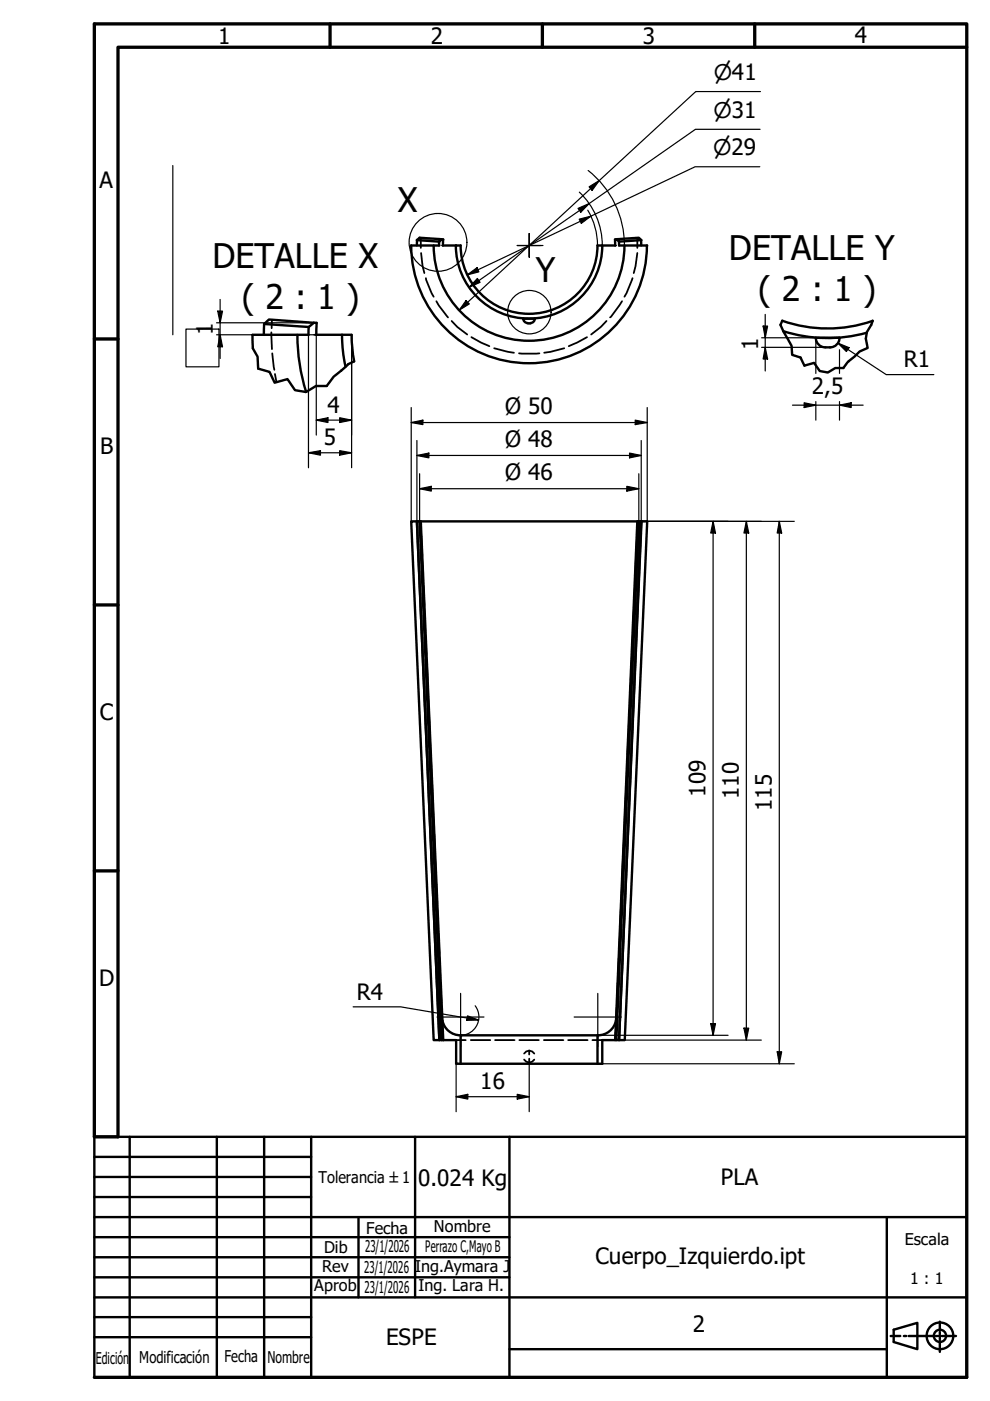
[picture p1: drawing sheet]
<svg xmlns="http://www.w3.org/2000/svg" width="210mm" height="297mm" viewBox="0 0 210 297" stroke-linecap="round" stroke-linejoin="round" font-family="sans-serif">
<!-- layer: Oculto (ISO) -->
<g fill="none" stroke="#000" stroke-width=".38">
<path d="M89.2 50.5v2.1M89.3 53.6l.3 2.8 .4 1.5M90.3 59l1.2 3.2 .4 .7M93.7 52.1h.1M93.9 52.1h.1M130.4 52.1h.1M130.6 52.1h.1M134.1 59l-1.7 3.9M135.1 53.6l-.4 2.8-.3 1.5M135.1 50.5v2.1M57.5 70.5l.2 3.5M57.7 67.8l-.1 1.8"/>
<path d="M57.7 74.9l.5 3.5M58.3 79.3l.3 1.7M66.6 71h.1M66.9 71h.2M92.5 63.9l.5 .9 2 2.5M95.8 68.1l1.2 1.2 2.1 1.6M99.9 71.5l2.1 1.1 1.8 .8M104.8 73.8l4.2 1M110 74.9h4.4M119.6 73.8l-4.2 1M124.5 71.5l-3.9 1.9M128.6 68.1l-1.2 1.2-2.1 1.6"/>
<path d="M131.9 63.9l-2.6 3.4M89.2 110.5l.1 2.1M89.3 113.7l.2 4.2M89.5 118.9l.2 4.3M134.8 118.9l-.2 4.3M135.1 113.7l-.2 4.2M135.2 110.5l-.1 2.1M89.8 124.2l.2 4.2M90 129.5l.2 4.2M90.2 134.7l.2 4.2M134.2 134.7l-.2 4.2M134.4 129.5l-.2 4.2"/>
<path d="M134.6 124.2l-.2 4.2M90.5 140l.2 4.2M90.7 145.3l.2 4.2M90.9 150.5l.2 4.2M91.1 155.8l.2 4.2M133.2 155.8l-.2 4.2M133.5 150.5l-.2 4.2M133.7 145.3l-.2 4.2M133.9 140l-.2 4.2M91.4 161l.2 4.3M91.6 166.3l.2 4.2M91.8 171.6l.2 4.2"/>
<path d="M92.1 176.8l.2 4.2M132.3 176.8l-.2 4.2M132.5 171.6l-.1 4.2M132.8 166.3l-.2 4.2M133 161l-.2 4.3M92.3 182.1l.2 4.2M92.5 187.4l.2 4.2M92.7 192.6l.2 4.2M93 197.9l.2 4.2M131.4 197.9l-.1 4.2M131.6 192.6l-.2 4.2M131.9 187.4l-.2 4.2"/>
<path d="M132.1 182.1l-.2 4.2M93.2 203.1l.1 4.3M93.4 208.4l.2 4.2M93.7 213.7v2.1M93.7 215.8l.1 .1M93.7 215.8l.1 1.5M93.8 216.2v.2M93.9 218.9v1.6M130.5 218.9l-.1 1.6M130.6 216.2v.2M130.6 215.8v.1M130.6 215.8v1.5"/>
<path d="M130.7 213.7l-.1 2.1M130.9 208.4l-.1 4.2M131.2 203.1l-.2 4.3M96.7 220.5h2M99.8 220.5h4.1M105 220.5h4.1M110.1 220.5h4.1M111.1 223.4a1.24 1.24 0 0 1 2.2 0M111.1 224.6l.5 .5 .6 .2M112.2 222.7v.9M112.2 224.5v.8M113.3 224.6l-.5 .5-.6 .2"/>
<path d="M115.3 220.5h4.1M120.5 220.5h4.1M125.6 220.5h2.1"/>
</g>
<!-- layer: Visible (ISO) -->
<g fill="none" stroke="#000" stroke-width=".51">
<path d="M87.2 52a25 25 0 0 0 25 25 25 25 0 0 0 25-25M87.2 52.1h6M88.4 50.9l.6-.5 4.7 .3-.5 .5zM88.4 50.9v1.1M91.9 52a20.2 20.2 0 0 0 20.3 20.2 20.2 20.2 0 0 0 20.2-20.2M93.1 51.2v.8M93.7 50.7l.3 .1M93.9 52.1h3.8M94 50.7l-.1 1.3M96.6 52a15.5 15.5 0 0 0 15.6 15.5 15.5 15.5 0 0 0 15.5-15.5M97.7 52a14.5 14.5 0 0 0 14.5 14.5 14.5 14.5 0 0 0 14.5-14.5M130.4 50.8v1.2l-3.7 .1"/>
<path d="M130.7 50.7l4.7-.3 .6 .5-4.7 .3zM130.7 50.7l-.3 .1M131.2 51.2l.1 .8M131.3 52.1h5.9M135.9 50.9l.1 1.1M53.5 71l.1 2.8M53.5 71h11.9M56 68.7l-.1 2.3M63.1 71a40.5 40.5 0 0 0 1.8 12.1M65.4 69.3v1.7M66.5 68.4l-9.5-.7-1 1 9.5 .6M66.5 68.4h.6"/>
<path d="M66.5 68.4l-1 .9M67.1 71h7.4M67.1 68.5v2.5M72.5 71a31 31 0 0 0 .8 6.8M74.5 71l.2 2.8 .4 2.8M111.9 68.5a.99 .99 0 0 1-1-1h2.5a.99 .99 0 0 1-1 1M112 68.6h.5M165.9 68a29 29 0 0 0 19.1 0M166.1 70.2a31 31 0 0 0 17.7 .3M173 71.6a2 2 0 0 0 2 2M173 71.6h5M175 73.6h1"/>
<path d="M178 71.6a2 2 0 0 1-2 2M87.2 110.5h1.2l4.8 110h-1.3zM88.4 110.5l4.8 110h.5l-4.7-110M88.4 110.5h.8M135.1 110.5h-45.9l4.8 110M135.4 110.5h-.3l-4.7 110h.3M135.4 110.5h.6l-4.7 110h-.6zM136 110.5h1.2l-4.7 110h-1.2l4.7-110M93.8 216.4a3.9 3.9 0 0 0 3.8 3.1M126.7 219.5h-29v6M126.7 219.5v6M130.6 216.4a3.9 3.9 0 0 1-3.8 3.1"/>
<path d="M93.7 220.5h3v5h1M130.4 220.5h-2.7v5h-30"/>
</g>
<g fill="#000">
<circle cx="88.4" cy="110.5" r=".25"/>
<circle cx="97.7" cy="219.5" r=".25"/>
</g>
<path d="M53.6 73.8l1 1.8 .1 2.6 2.4 .7 1.1 2.2 2.8-.7 1.5 2.3 2.3 .4 2.2-1.3h2.3l1.4-1.9 3.2-2.7 1.2-.6M165.9 68l-.4 .9 2.3 4.4 .2 1.9 1.7 .6 .9 1.7 2-.6 1.2 1.8 1.7 .3 1.6-1h1.7l.8-1.1 2.6-2.4 1.8-.7a4.5 4.5 0 0 1 .7-4.9l.3-.9" fill="none" stroke="#000" stroke-width=".51"/>
<!-- layer: Contorno de detalle (ISO) -->
<g fill="none" stroke="#000" stroke-width=".25">
<circle cx="92.9" cy="51.4" r="6.1"/>
<circle cx="112.2" cy="66.2" r="4.6"/>
</g>
<g fill="none" stroke="#000" stroke-width=".51">
<path d="M20 241h185v51h-185zM20 245.3h46M20 249.5h46M20 253.8h46M20 258h185M27.5 241v51M46 241v51M56 241v51M66 241v51M76 258v17.1M88 241v34.1M108 241v51"/>
<path d="M188 258v34M20 279.3h46M20 262.3h88M20 266.6h88M20 270.8h88M20 275.1h185M20 283.5h46M108 286.1h80M188.8 283.3h2.1M189.5 281.9l5-1.4v5.6l-5-1.6zM191.6 283.3h.6M192.7 283.3h5.5"/>
<path d="M198.5 283.3h.3M199.3 283v.3h-.3M199.3 280.2v2M199.3 282.5v.3M199.3 283.7v.3M199.3 284.3v2.3M199.5 283.3h-.2v.1M199.8 283.3h.2M200.3 283.3h2.4"/>
<circle cx="199.3" cy="283.2" r="2.83"/>
<circle cx="199.3" cy="283.2" r="1.3"/>
</g>
<!-- layer: Borde (ISO) -->
<path d="M70 5.1v4.9M115 5.1v4.9M160 5.1v4.9M205 10h-180v231h-5v-235.9h185v286.9h-185M20 71.9h5M20 128.3h5M20 184.6h5" fill="none" stroke="#000" stroke-width=".7"/>
<path d="M36.6 35.1v35.9M39.4 69.8h7v8h-7z" fill="none" stroke="#000" stroke-width=".25"/>
<!-- layer: Marca de centro (ISO) -->
<path d="M109.7 52.1h2.5h-2.5M112.2 49.5v2.6v-2.6M112.2 54.5v-2.4v2.4M114.7 52.1h-2.5h2.9M92.6 215.6h10M97.7 210.6v11.4M121.7 215.6h10.1M126.7 210.6v11.4" fill="none" stroke="#000" stroke-width=".25"/>
<!-- layer: Cota (ISO) -->
<g fill="none" stroke="#000" stroke-width=".25">
<path d="M161.2 19.4h-13.7l-50.2 46.4M124.7 36.1a20.2 20.2 0 0 1 7.7 15.9M124.9 39.6l2.2-1.3-1.6 2.1zM161.1 35.4h-13.7l-48.3 22.9M161.2 27.4h-13.8l-47.9 33.5M99.1 58.3l2.1-1.5 .3 .8zM101.2 59l.6 .9-2.3 1zM122.6 44.2l2.3-1-1.8 1.8zM122.8 46.5l2.5-.7-2 1.6zM122.8 40.7a15.5 15.5 0 0 1 4.9 11.3M124.6 44.6a14.5 14.5 0 0 1 2.1 7.4M45.9 71h21.2v21.3"/>
<path d="M45.9 68.4h21.2M46.2 66h1l-.5 2.4zM46.7 71l.5 2.5h-1zM46.7 63.5v12.5M65.4 71v28.2M74.5 71v28.2M98.8 63.7l.7 .7-2.2 1.4zM161.5 71.6h14.5M161.5 73.6h13.5M161.8 69.1h1l-.6 2.5zM162.2 73.6l.6 2.5h-1zM162.2 66.7v12"/>
<path d="M173 71.6v7.6M177.7 72.8l2.3 .9-.5 .8zM177.7 72.8l10.2 6.6h10.1M178 71.6v.8M178 74.2v5M65.4 96l2.5-.4v.9zM65.4 96h9.1M67.1 89.1l2.4-.5v1zM67.1 89.1h7.4M72 88.6l2.5 .5-2.5 .5zM72 95.6l2.5 .4-2.5 .5zM87.2 89.6l2.5-.5v.9z"/>
<path d="M87.2 89.6h50M87.2 86.4v24.1M88.4 96.6l2.5-.5v1zM88.4 96.6h47.6M88.4 93.4v17.1M133.5 96.1l2.5 .5-2.5 .5zM134.7 89.1l2.5 .5-2.5 .4zM136 93.4v17.1M137.2 86.4v24.1M168 85.9h15M170.5 85.4l2.5 .5-2.5 .5zM173 85.1v4"/>
<path d="M178 85.9l2.5-.5v1zM178 85.1v4M89 103.6l2.4-.5v1zM89 103.6h46.4M89 100.4v10.1M132.9 103.1l2.5 .5-2.5 .5zM135.2 110.5h33.2M135.4 100.4v10.1M151.2 110.5l.5 2.5h-1zM151.2 110.5v109M158.2 110.5l.5 2.5h-1zM158.2 110.5v110"/>
<path d="M165.2 110.5l.5 2.5h-.9zM165.2 110.5v115M74.9 213.5h10.1l16.5 2.8M99.1 215.4l2.4 .9h-2.6zM100.7 213.2l.7 1.3 .1 1M101.5 215.7a3.9 3.9 0 0 1-3.8 3.8M126.9 219.5h27.5M150.7 217h1l-.5 2.5zM157.7 218h1l-.5 2.5zM96.7 232.5l2.5-.5v1zM96.7 232.5h15.5M96.7 225.5v10.2"/>
<path d="M109.7 232l2.5 .5-2.5 .5zM112.2 225.3v10.4M126.7 225.5h41.7M130.4 220.5h31M164.8 223h.9l-.5 2.5z"/>
</g>
<g fill="#000">
<path d="M99.1 58.3l2.1-1.5 .3 .8zM101.2 59l.6 .9-2.3 1zM122.6 44.2l2.3-1-1.8 1.8zM122.8 46.5l2.5-.7-2 1.6zM124.9 39.6l2.2-1.3-1.6 2.1zM46.2 66h1l-.5 2.4zM46.7 71l.5 2.5h-1zM98.8 63.7l.7 .7-2.2 1.4zM161.8 69.1h1l-.6 2.5zM162.2 73.6l.6 2.5h-1zM177.7 72.8l2.3 .9-.5 .8zM65.4 96l2.5-.4v.9z"/>
<path d="M67.1 89.1l2.4-.5v1zM72 88.6l2.5 .5-2.5 .5zM72 95.6l2.5 .4-2.5 .5zM87.2 89.6l2.5-.5v.9zM88.4 96.6l2.5-.5v1zM133.5 96.1l2.5 .5-2.5 .5zM134.7 89.1l2.5 .5-2.5 .4zM170.5 85.4l2.5 .5-2.5 .5zM178 85.9l2.5-.5v1zM89 103.6l2.4-.5v1zM132.9 103.1l2.5 .5-2.5 .5zM151.2 110.5l.5 2.5h-1z"/>
<path d="M158.2 110.5l.5 2.5h-1zM165.2 110.5l.5 2.5h-.9zM99.1 215.4l2.4 .9h-2.6zM150.7 217h1l-.5 2.5zM157.7 218h1l-.5 2.5zM96.7 232.5l2.5-.5v1zM109.7 232l2.5 .5-2.5 .5zM164.8 223h.9l-.5 2.5z"/>
</g>
<g font-size="7.2">
<text x="84.3" y="44.9">X</text>
<text x="45" y="56.9">DETALLE X</text>
<text x="113.6" y="59.9">Y</text>
<text x="154.6" y="55.2">DETALLE Y</text>
<text x="51.2" y="65.5">( 2 : 1 )</text>
<text x="160.8" y="63.9">( 2 : 1 )</text>
</g>
<g font-size="4.8">
<text x="46.2" y="9.3">1</text>
<text x="91.4" y="9.3">2</text>
<text x="136.3" y="9.3">3</text>
<text x="181.2" y="9.2">4</text>
<text x="21.1" y="39.9">A</text>
<text x="45.1" y="71" transform="rotate(-90 45.1 71)">1</text>
<text x="160.7" y="74.2" transform="rotate(-90 160.7 74.2)">1</text>
<text x="191.6" y="77.9">R1</text>
<text x="172.1" y="83.5">2,5</text>
<text x="69.5" y="87.6">4</text>
<text x="107.1" y="87.7">Ø 50</text>
<text x="68.6" y="94.4">5</text>
<text x="107.1" y="94.8">Ø 48</text>
<text x="21.2" y="96.3">B</text>
<text x="107.1" y="101.8">Ø 46</text>
<text x="21.1" y="152.6">C</text>
<text x="149.6" y="169" transform="rotate(-90 149.6 169)">109</text>
<text x="156.7" y="169.5" transform="rotate(-90 156.7 169.5)">110</text>
<text x="163.6" y="171.9" transform="rotate(-90 163.6 171.9)">115</text>
<text x="21" y="209.2">D</text>
<text x="75.6" y="211.9">R4</text>
<text x="101.8" y="230.9">16</text>
<text x="88.6" y="251.5">0.024 Kg</text>
<text x="152.8" y="251.3">PLA</text>
<text x="126.2" y="267.9">Cuerpo_Izquierdo.ipt</text>
<text x="81.9" y="285.2">ESPE</text>
<text x="146.9" y="282.5">2</text>
</g>
<g font-size="4.6">
<text x="151.3" y="17">⌀41</text>
<text x="151.3" y="25">⌀31</text>
<text x="151.2" y="32.9">⌀29</text>
</g>
<g font-size="3.4">
<text x="67.6" y="250.8">Tolerancia ±1</text>
<text x="77.7" y="261.5">Fecha</text>
<text x="92" y="261.3">Nombre</text>
<text x="191.8" y="263.9">Escala</text>
<text x="68.3" y="269.7">Rev</text>
<text x="68.7" y="265.7">Dib</text>
<text x="77.2" y="269.8">23/1/2026</text>
<text x="77.4" y="265.4">23/1/2026</text>
<text x="88" y="269.7">Ing.Aymara J</text>
<text x="90.2" y="265.4">Perrazo C,Mayo B</text>
<text x="66.6" y="273.8">Aprob</text>
<text x="77.3" y="274.1">23/1/2026</text>
<text x="88.7" y="273.8">Ing. Lara H.</text>
<text x="193" y="272.3">1 : 1</text>
<text x="20.3" y="289.3">Edición</text>
<text x="29.5" y="289">Modificación</text>
<text x="47.6" y="288.8">Fecha</text>
<text x="56.7" y="289">Nombre</text>
</g>
</svg>
